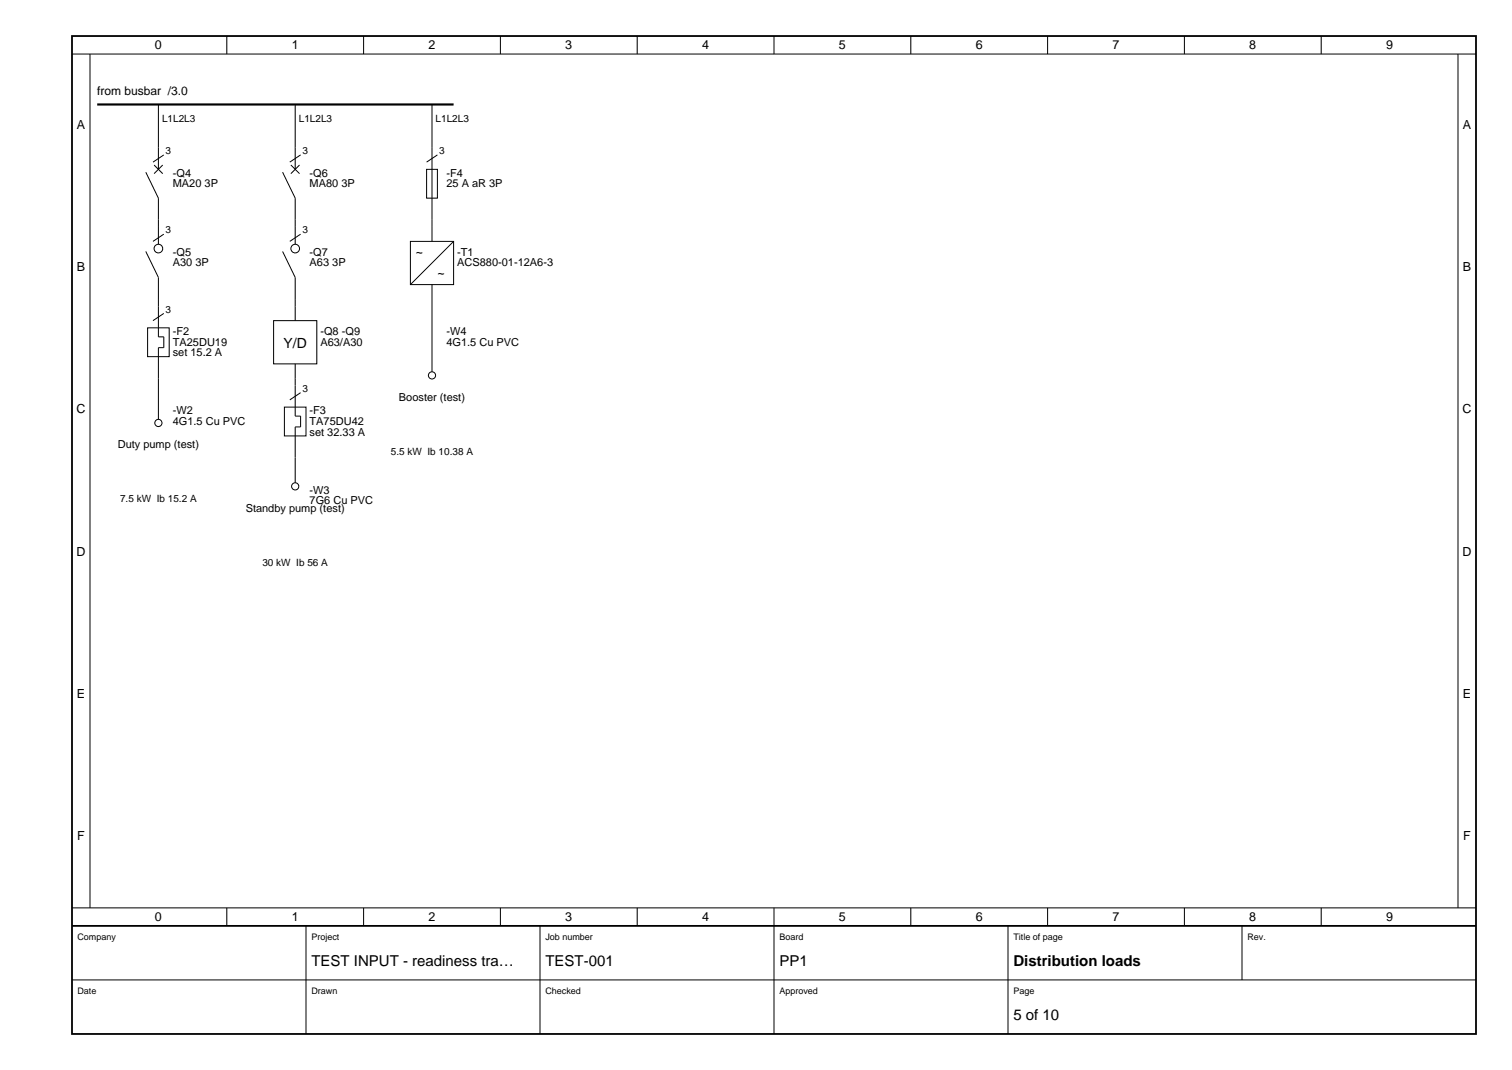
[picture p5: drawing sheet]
<svg xmlns="http://www.w3.org/2000/svg" width="420mm" height="297mm" viewBox="0 0 420 297" stroke-linecap="round" stroke-linejoin="round" font-family="sans-serif">
<path d="M27 29h99" fill="none" stroke="#000" stroke-width=".6"/>
<g fill="none" stroke="#000" stroke-width=".28">
<path d="M20 15h390M25 15v237M63 10v5M101 10v5M139 10v5M177 10v5M215 10v5M253 10v5M291 10v5M329 10v5M367 10v5M405 15v237"/>
<path d="M44 29v18M82 29v18M120 29v38M40.5 47.8l3.5 7.2v12.8M42.8 45.8l2.4 2.4M45.2 45.8l-2.4 2.4M45.5 43l-3 2M78.5 47.8l3.5 7.2v12.8M80.8 45.8l2.4 2.4M83.2 45.8l-2.4 2.4M83.5 43l-3 2M118.5 47h3v8h-3z"/>
<path d="M121.5 43l-3 2M40.5 69.8l3.5 7.2v16.5h1.5v3h-1.5v19.9M45.5 65l-3 2M78.5 69.8l3.5 7.2v12M83.5 65l-3 2M114 67h12v12h-12zM120 79v24.2M126 67l-12 12M41 91h6v8h-6zM45.5 87l-3 2M76 89h12v12h-12zM79 113h6v8h-6z"/>
<path d="M82 101v14.5h1.5v3h-1.5v15.5M83.5 109l-3 2M20 252h390M63 252v5M85 257v30M101 252v5M139 252v5M150 257v30M177 252v5M215 252v35M253 252v5M280 257v30"/>
<path d="M291 252v5M329 252v5M345 257v15M367 252v5M20 272h390"/>
<circle cx="44" cy="69" r="1.2"/>
<circle cx="82" cy="69" r="1.2"/>
<circle cx="44" cy="117.4" r="1"/>
<circle cx="120" cy="104.2" r="1"/>
<circle cx="82" cy="135" r="1"/>
</g>
<path d="M20 10h390v277h-390zM20 257h390" fill="none" stroke="#000" stroke-width=".5"/>
<g font-size="4.2">
<text x="86.5" y="268">TEST INPUT - readiness tra…</text>
<text x="151.5" y="268">TEST-001</text>
<text x="216.5" y="268">PP1</text>
<text x="281.5" y="268">Distribution loads</text>
<text x="281.5" y="283">5 of 10</text>
</g>
<text font-size="3.9" x="78.8" y="96.5">Y/D</text>
<g font-size="3.5">
<text x="43" y="13.6">0</text>
<text x="81" y="13.6">1</text>
<text x="119" y="13.6">2</text>
<text x="157" y="13.6">3</text>
<text x="195" y="13.6">4</text>
<text x="233" y="13.6">5</text>
<text x="271" y="13.6">6</text>
<text x="309" y="13.6">7</text>
<text x="347" y="13.6">8</text>
<text x="385" y="13.6">9</text>
<text x="21.3" y="35.7">A</text>
<text x="406.3" y="35.7">A</text>
<text x="115.5" y="71">~</text>
<text x="21.3" y="75.2">B</text>
<text x="121.5" y="77">~</text>
<text x="406.3" y="75.2">B</text>
<text x="21.2" y="114.7">C</text>
<text x="406.2" y="114.7">C</text>
<text x="21.2" y="154.2">D</text>
<text x="406.2" y="154.2">D</text>
<text x="21.3" y="193.7">E</text>
<text x="406.3" y="193.7">E</text>
<text x="21.4" y="233.2">F</text>
<text x="406.4" y="233.2">F</text>
<text x="43" y="255.6">0</text>
<text x="81" y="255.6">1</text>
<text x="119" y="255.6">2</text>
<text x="157" y="255.6">3</text>
<text x="195" y="255.6">4</text>
<text x="233" y="255.6">5</text>
<text x="271" y="255.6">6</text>
<text x="309" y="255.6">7</text>
<text x="347" y="255.6">8</text>
<text x="385" y="255.6">9</text>
</g>
<text font-size="3.3" x="27" y="26.5">from busbar /3.0</text>
<g font-size="3.1">
<text x="48" y="49">-Q4</text>
<text x="48" y="52">MA20 3P</text>
<text x="86" y="49">-Q6</text>
<text x="86" y="52">MA80 3P</text>
<text x="124" y="49">-F4</text>
<text x="124" y="52">25 A aR 3P</text>
<text x="48" y="71">-Q5</text>
<text x="86" y="71">-Q7</text>
<text x="127" y="71">-T1</text>
<text x="48" y="74">A30 3P</text>
<text x="86" y="74">A63 3P</text>
<text x="127" y="74">ACS880-01-12A6-3</text>
<text x="48" y="93">-F2</text>
<text x="48" y="96">TA25DU19</text>
<text x="89" y="93">-Q8 -Q9</text>
<text x="89" y="96">A63/A30</text>
<text x="124" y="93">-W4</text>
<text x="124" y="96">4G1.5 Cu PVC</text>
<text x="48" y="98.9">set 15.2 A</text>
<text x="110.8" y="111.2">Booster (test)</text>
<text x="48" y="115">-W2</text>
<text x="48" y="118">4G1.5 Cu PVC</text>
<text x="86" y="115">-F3</text>
<text x="86" y="118">TA75DU42</text>
<text x="32.7" y="124.4">Duty pump (test)</text>
<text x="86" y="120.9">set 32.33 A</text>
<text x="86" y="137">-W3</text>
<text x="68.2" y="142">Standby pump (test)</text>
<text x="86" y="140">7G6 Cu PVC</text>
</g>
<g font-size="2.8">
<text x="45" y="34">L1L2L3</text>
<text x="83" y="34">L1L2L3</text>
<text x="121" y="34">L1L2L3</text>
<text x="46" y="42.8">3</text>
<text x="84" y="42.8">3</text>
<text x="122" y="42.8">3</text>
<text x="46" y="64.8">3</text>
<text x="84" y="64.8">3</text>
<text x="46" y="86.8">3</text>
<text x="84" y="108.8">3</text>
<text x="108.6" y="126.2">5.5 kW Ib 10.38 A</text>
<text x="33.3" y="139.4">7.5 kW Ib 15.2 A</text>
<text x="72.9" y="157">30 kW Ib 56 A</text>
</g>
<g font-size="2.5">
<text x="21.5" y="261">Company</text>
<text x="86.5" y="261">Project</text>
<text x="151.5" y="261">Job number</text>
<text x="216.5" y="261">Board</text>
<text x="281.5" y="261">Title of page</text>
<text x="346.5" y="261">Rev.</text>
<text x="21.5" y="276">Date</text>
<text x="86.5" y="276">Drawn</text>
<text x="151.5" y="276">Checked</text>
<text x="216.5" y="276">Approved</text>
<text x="281.5" y="276">Page</text>
</g>
</svg>
